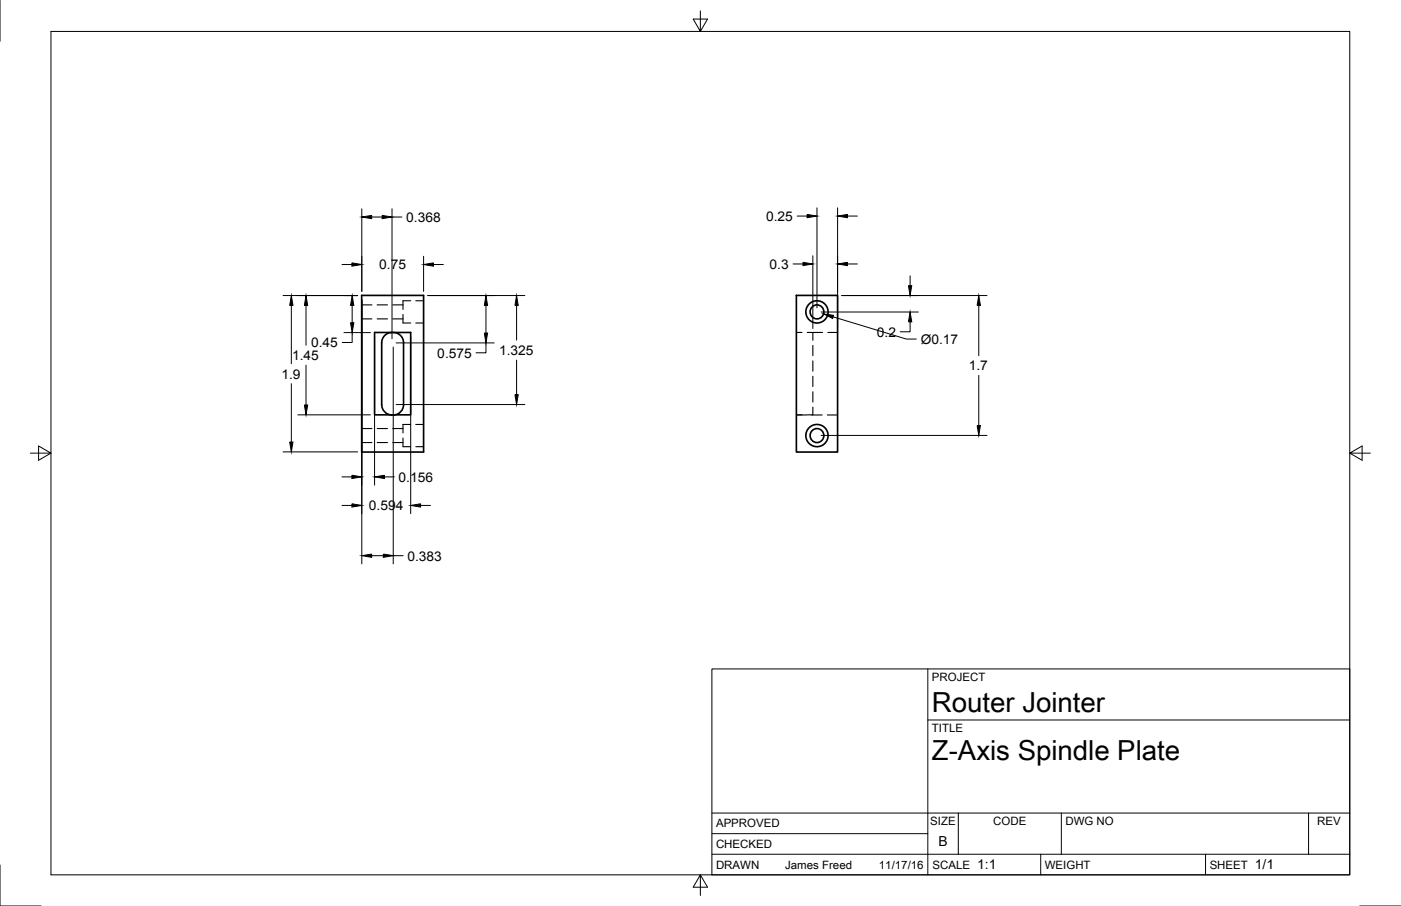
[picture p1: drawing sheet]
<svg xmlns="http://www.w3.org/2000/svg" width="432mm" height="279mm" viewBox="0 0 432 279" stroke-linecap="round" stroke-linejoin="round" font-family="sans-serif">
<g fill="none" stroke="#000" stroke-width=".34">
<path d="M111.5 94h3.1M111.5 98.3h3.1M116.2 94h3.2M116.2 98.3h3.2M121 94h3.2M121 98.3h3.2M124.2 97v2.6h2.4M126.6 92.8h-2.4v2.6M128.1 99.6h2.5M128.1 92.8h2.5M245.4 102.5h1.8M248.8 102.5h4.7"/>
<path d="M250.5 102.5v2.4M250.5 106.5v3.2M250.5 111.3v3.2M250.5 116v3.2M255.1 102.5h3M111.5 132.2h3.1M111.5 136.5h3.1M116.2 132.2h3.2M116.2 136.5h3.2M121 132.2h3.2M121 136.5h3.2M124.2 135.1v2.7h2.4"/>
<path d="M126.6 130.9h-2.4v2.6M128.1 137.8h2.5M128.1 130.9h2.5M245.4 128h3.2M245.4 127.9h1.8M250.2 128h3.2M250.5 125.6v2.3h-1.7M250.5 120.8v3.2M255 128h3.1"/>
</g>
<g fill="none" stroke="#000" stroke-width=".51">
<path d="M111.5 91.1h19.1v48.3h-19.1zM245.4 91.1h12.7v48.3h-12.7zM120.8 102.5a3.2 3.2 0 0 0-3.2 3.2v19.1a3.4 3.4 0 0 0 3.4 3.2 3.4 3.4 0 0 0 3.4-3.2v-19.1a3.2 3.2 0 0 0-3.2-3.2M120.6 127.9h-5.2v-25.4h11.2v25.4h-5.2"/>
<circle cx="251.8" cy="96.2" r="2.14"/>
<circle cx="251.8" cy="96.2" r="3.4"/>
<circle cx="251.8" cy="134.3" r="2.14"/>
<circle cx="251.8" cy="134.3" r="3.4"/>
</g>
<g fill="none" stroke="#000" stroke-width=".31">
<path d="M0 .1v12.6M15.7 9.7h400.3v260.1h-400.3zM215.9 3.3v6.4l-2.2-3.8h4.4l-2.2 3.8M111.5 64.4v25.5M114.6 66.9h3.2M120.8 64.4v40.1M120.8 66.9h3.1M130.6 79v10.9M245.7 66.6h3.1M250.5 78.9v22.4M251.8 64.1v30.9M258.1 64.1v37.2"/>
<path d="M261.2 66.6h3M87.2 91.1h23M89.8 94.2v18M94.3 94.2v12.3M105.4 81.6h3.1M108.5 94.2v5.3M111.5 92.4v81.5M131.8 91.1h30M133.6 81.6h3.1M149.8 94.2v8.5M159.2 94.2v10.7M244.4 81.4h3.1"/>
<path d="M253.1 96.2h29.9M256.8 97.7l22.6 6.9h3M259.4 91.1h44.8M261.2 81.4h3M280.5 99.3v3h-3M280.5 85v3.1M301.7 94.2v15.5M89.8 118.3v18M94.3 112.6v12.3M106 102.6h8.2M108.5 102.6v3h-3M115.4 103.8v45.8"/>
<path d="M121.2 107v66.9M122.1 105.7h30.2M126.6 103.8v54.6M149.8 105.7v3.1h-3.1M159.2 111v10.7M301.7 115.7v15.5M9.4 139.7h6.3l-3.8-2.2v4.4l3.8-2.2M87.2 139.4h23M91.8 127.9h22.4M122.1 124.8h39.7M253.1 134.3h51.1M416 139.7l3.8 2.2v-4.4l-3.8 2.2h6.4"/>
<path d="M105.4 147.1h3.1M105.4 155.9h3.1M118.5 147.1h3M129.6 155.9h3.1M114.6 171.4h3.6M121.2 171.4h3M219.4 206.3h196.6v63.5h-196.6zM286 206.3v63.5M286 222h130M219.4 257.1h66.6M219.4 250.7h196.6M295.4 250.7v12.7"/>
<path d="M327.1 250.7v12.7M403.3 250.7v12.7M0 266.7v12.7h12.7M215.9 269.8l2.2 3.8h-4.4l2.2-3.8v6.3M219.4 263.4h196.6M320.8 263.4v6.4M371.6 263.4v6.4M419.1 279.4h12.6"/>
</g>
<g fill="#000" stroke="#000" stroke-width=".31">
<path d="M111.5 66.9l3.1-.5v1zM117.8 66.4l3 .5-3 .5zM248.8 66.1l3 .5-3 .5zM258.1 66.6l3.1-.5v1zM89.8 91.1l.5 3.1h-1zM94.3 91.1l.5 3.1h-1zM108.5 91.1l.6 3.1h-1.1zM108 99.5h1.1l-.6 3.1zM108.5 81.1l3 .5-3 .5zM130.6 81.6l3-.5v1zM149.8 91.1l.5 3.1h-1zM159.2 91.1l.5 3.1h-1z"/>
<path d="M247.5 80.9l3 .5-3 .5zM253.9 96.8l3 .4-.3 1zM258.1 81.4l3.1-.5v1zM280 88.1h1l-.5 3zM280.5 96.2l.5 3.1h-1zM301.7 91.1l.5 3.1h-1zM149.3 102.7h1l-.5 3zM89.3 136.3h1l-.5 3.1zM93.8 124.9h1l-.5 3zM158.7 121.7h1l-.5 3.1zM301.2 131.2h1l-.5 3.1zM108.5 146.6l3 .5-3 .5z"/>
<path d="M108.5 155.4l3 .5-3 .5zM115.4 147.1l3.1-.5v1zM126.6 155.9l3-.5v1zM111.5 171.4l3.1-.5v1zM118.2 170.9l3 .5-3 .5z"/>
</g>
<g font-size="8.5">
<text x="287.2" y="219.5">Router Jointer</text>
<text x="287.2" y="234.5">Z-Axis Spindle Plate</text>
</g>
<g font-size="4.3">
<text x="289.2" y="261">B</text>
<text x="301.2" y="268.1">1:1</text>
<text x="386.8" y="268.1">1/1</text>
</g>
<g font-size="4.1">
<text x="125.2" y="68.4">0.368</text>
<text x="236.1" y="68.2">0.25</text>
<text x="116.9" y="83.1">0.75</text>
<text x="237.2" y="82.9">0.3</text>
<text x="95.9" y="107.1">0.45</text>
<text x="270.3" y="103.8">0.2</text>
<text x="283.8" y="106">Ø0.17</text>
<text x="90" y="111">1.45</text>
<text x="134.8" y="110.3">0.575</text>
<text x="153.8" y="109.5">1.325</text>
<text x="86.7" y="116.8">1.9</text>
<text x="298.6" y="114.2">1.7</text>
<text x="122.9" y="148.6">0.156</text>
<text x="113.7" y="157.4">0.594</text>
<text x="125.6" y="172.9">0.383</text>
</g>
<g font-size="3.5">
<text x="287.2" y="210.1">PROJECT</text>
<text x="287.2" y="225.8">TITLE</text>
<text x="220.7" y="255.2">APPROVED</text>
<text x="286.7" y="254.6">SIZE</text>
<text x="306.1" y="254.6">CODE</text>
<text x="328.4" y="254.6">DWG NO</text>
<text x="406" y="254.6">REV</text>
<text x="220.7" y="261.5">CHECKED</text>
<text x="220.7" y="267.9">DRAWN</text>
<text x="242" y="267.9">James Freed</text>
<text x="270.9" y="267.9">11/17/16</text>
<text x="287.4" y="267.9">SCALE</text>
<text x="322" y="267.9">WEIGHT</text>
<text x="372.8" y="267.9">SHEET</text>
</g>
</svg>
